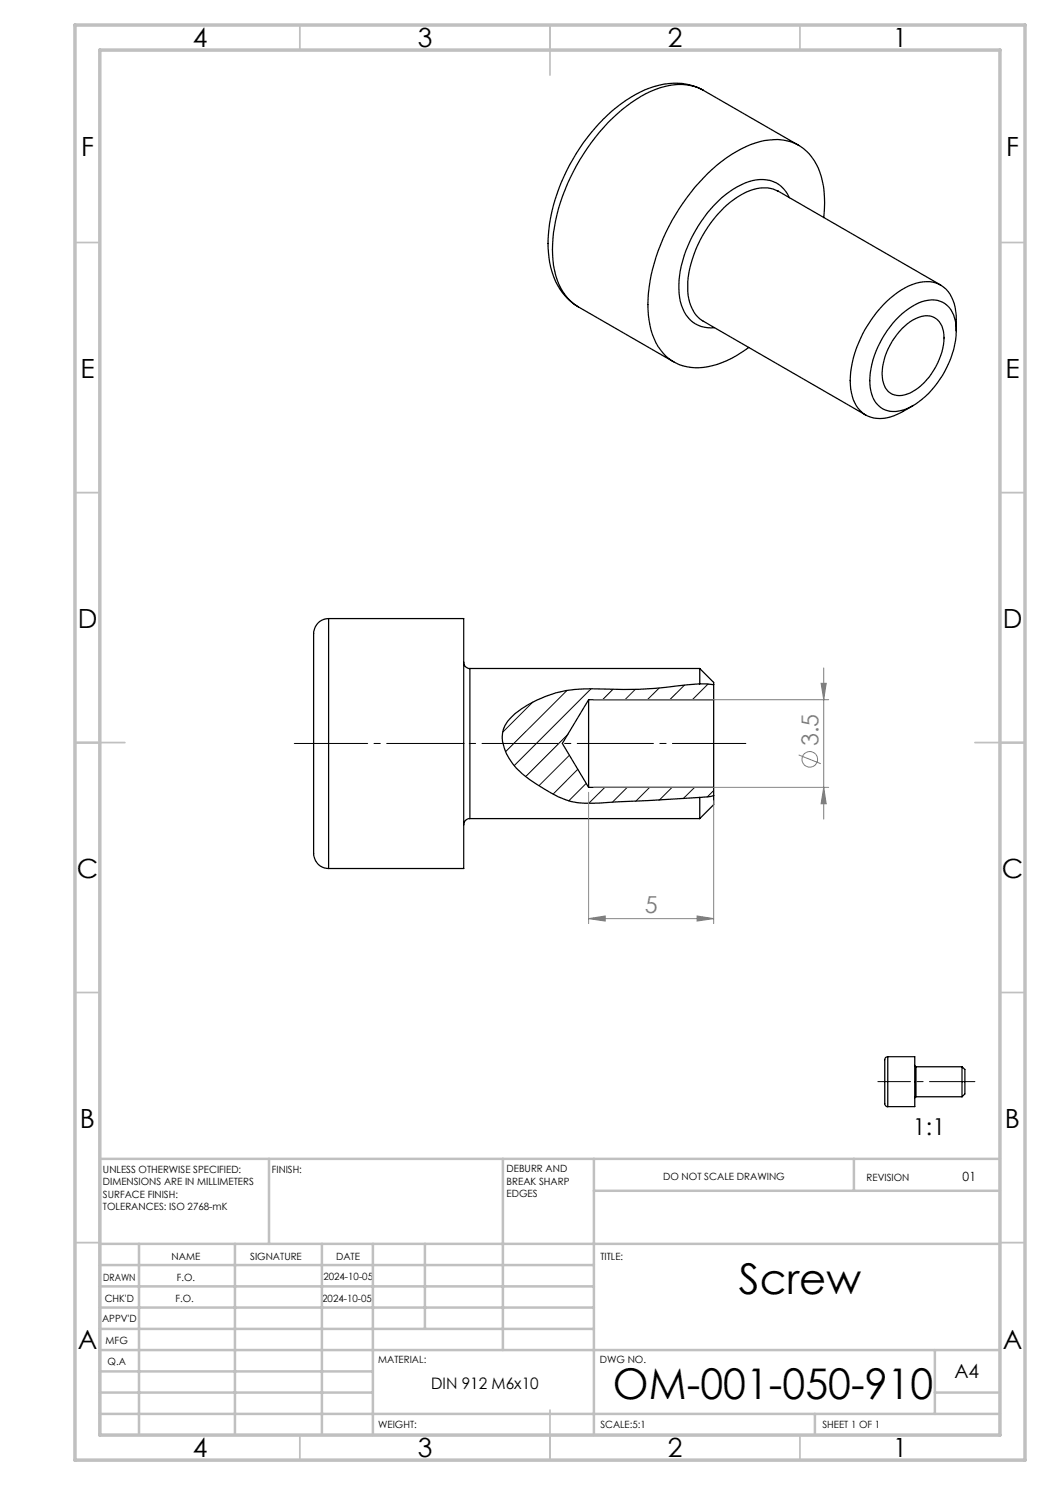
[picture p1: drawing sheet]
<svg xmlns="http://www.w3.org/2000/svg" width="210mm" height="297mm" viewBox="0 0 210 297" stroke-linecap="round" stroke-linejoin="round" font-family="sans-serif">
<g fill="none" stroke="#000" stroke-width=".2">
<path d="M113.4 138.1l-12.3 12.3M118.2 137.8l-15.4 15.3M122.6 137.9l-2.1 2M127 137.9l-2 2M131.8 137.6l-2.3 2.3M136.9 137.1l-3 2.8M141.6 136.8l-3.1 3.1M106.6 140.4l-6.1 6.1M113.6 146.9l-8.5 8.4M113.9 151.1l-6.1 6M115.6 153.8l-5 5M117.3 156.7l-3.6 3.5"/>
<path d="M121 157.5l-3.2 3.1M125.4 157.5l-2.9 2.9M129.9 157.5l-2.8 2.8M134.4 157.5l-2.6 2.6M138.9 157.5l-2.3 2.2M142.7 158.1l-1.2 1.3"/>
</g>
<g fill="none" stroke="#000" stroke-width=".25">
<path d="M140.7 18.1a12.9 12.9 0 0 0-11.7-.1 33.9 33.9 0 0 0-15.7 16.1 30.9 30.9 0 0 0-3.4 18.4 12.5 12.5 0 0 0 5.8 8.9M140.7 18.1a10.9 10.9 0 0 0-9.7-.2 32.4 32.4 0 0 0-14.3 12.9 36.6 36.6 0 0 0-6.2 19.1 13.4 13.4 0 0 0 4.2 10.8l1 .7M140.7 18.1l19 11M157.9 39.5a6 6 0 0 0-7.4-3.4 18.9 18.9 0 0 0-10.3 8.2 23.2 23.2 0 0 0-4.4 14.4 7 7 0 0 0 4.4 6.6l1.3 .2h1.4M164.7 43.5a17.5 17.5 0 0 0-1.8-11.3 9.1 9.1 0 0 0-10-4.1 25 25 0 0 0-13.1 8.4 39.3 39.3 0 0 0-10.2 23.3 14.9 14.9 0 0 0 3 10.8 9.8 9.8 0 0 0 10.8 2.3l2.9-1.2 3.5-2.2M188.1 57l-32.5-18.8a7.3 7.3 0 0 0-7.1 .6 23.5 23.5 0 0 0-10.9 16.8 9.6 9.6 0 0 0 2 7.8l.9 .8 32.6 18.8M115.7 61.4l19.1 11M179.2 64a11.6 11.6 0 0 1 7.1-4 4.8 4.8 0 0 1 4.8 4.3 16.8 16.8 0 0 1-3.6 12.2 13.5 13.5 0 0 1-7.7 5.7 4.6 4.6 0 0 1-5.6-3.9 16.4 16.4 0 0 1 3.2-12.2zM180.4 65.8a7.1 7.1 0 0 1 5.5-2.6 3.7 3.7 0 0 1 2.9 3.7 13.4 13.4 0 0 1-6.8 11.7 3.6 3.6 0 0 1-4.9-1.1 9.5 9.5 0 0 1 .9-8.5l1.4-2zM191.2 66.1a13.3 13.3 0 0 0-.9-6.7 5.6 5.6 0 0 0-7.1-2.7 18.6 18.6 0 0 0-9.6 8.3 19.8 19.8 0 0 0-3.3 13.6 5.7 5.7 0 0 0 7.8 4.8l2.2-.9 2.3-1.4M65.7 123.7a3.3 3.3 0 0 0-3 4v36a52.6 52.6 0 0 0 .2 7.9 2.89 2.89 0 0 0 2.8 2.1M65.7 123.7h27v50h-27"/>
<path d="M65.7 123.7v50M92.7 132.5a1.21 1.21 0 0 0 1.3 1.2M94 133.7v30M94 133.7h45.9M117.7 139.9v17.6M117.7 139.9h25M117.7 139.9l-5.2 8.8 5.2 8.8M139.9 133.7v3.1M139.9 136.8l-2.2 .1a93.8 93.8 0 0 1-19.4 .9 22.8 22.8 0 0 0-16 5.6 5.3 5.3 0 0 0-1.5 6.1 13.3 13.3 0 0 0 6.4 7.3 19.9 19.9 0 0 0 8.3 3.7l4.4 .1 20-1.1M139.9 133.7l2.8 2.8v.4M139.9 136.8l2.8 .1M142.7 139.9v17.6"/>
<path d="M142.7 136.9v3M117.7 157.5h25M139.9 159.5v4.2M142.7 159.1v1.8l-2.8 2.8M142.7 159.1l-2.8 .4M142.7 157.5v1.6M94 163.7a1.21 1.21 0 0 0-1.3 1.3M94 163.7h45.9M177.6 211.3a1.13 1.13 0 0 0-.6 1.5v7.2a1.09 1.09 0 0 0 .5 1.3h.1M177.6 211.3h5.4v10h-5.4M177.6 211.3v10M183 213.1l.2 .3"/>
<path d="M183.2 219.4l-.2 .2M183.2 213.4v6M183.2 219.4h9.2M183.2 213.4h9.2M192.4 213.4v6M192.4 213.4l.6 .5v4.9l-.6 .6"/>
</g>
<g fill="none" stroke="#808080" stroke-width=".2">
<path d="M118.7 139.9h47M164.2 136.7h1l-.5 3.2zM164.7 133.6v30.2M117.7 158.5v26.2M118.7 157.5h47M159.7 151l4.5 1.7M164.7 157.5l.5 3.3h-1zM142.7 160.1v24.6M117.7 183.7l3.3-.5v1zM117.7 183.7h25M139.4 183.2l3.3 .5-3.3 .5z"/>
<circle cx="162" cy="151.9" r="1.55"/>
</g>
<path d="M58.9 148.7h90.3" fill="none" stroke="#000" stroke-width=".2" stroke-dasharray="15.2 1.3 1.3 1.3" stroke-dashoffset=".6"/>
<path d="M192.4 216.3h2.6" fill="none" stroke="#000" stroke-width=".2" stroke-dasharray="15.2 1.3 1.3 1.3"/>
<path d="M192.4 216.3h-16.8" fill="none" stroke="#000" stroke-width=".2" stroke-dasharray="15.2 1.3 1.3 1.3" stroke-dashoffset="8.7"/>
<g fill="none" stroke="#c0c0c0" stroke-width=".35">
<path d="M60 5v5M110 5v10M160 5v5M15 48.5h5M200 48.5h5M15 98.5h5M200 98.5h5M15 148.5h10M195 148.5h10M15 198.5h5M200 198.5h5M15 248.5h5"/>
<path d="M200 248.5h5M60 287v5M110 282v10M160 287v5"/>
</g>
<g fill="none" stroke="#c0c0c0" stroke-width=".5">
<path d="M53.8 231.8v17M100.6 231.8v38.2M118.8 231.8v55.2M118.8 238.2h81.2M170.8 231.8v6.4M200 231.8h-180v55.2M20 248.8h180M20 257.3h98.8M20 253h98.8M27.8 248.8v38.2M47 248.8v38.2M64.4 248.8v38.2"/>
<path d="M74.6 248.8v38.2M85 248.8v17M20 265.8h98.8M20 261.5h98.8M20 278.5h54.6M20 274.3h54.6M20 270h180M187 278.5h13M187 270v12.8M20 282.8h180M163 282.8v4.2"/>
</g>
<path d="M15 5h190v287h-190zM20 10h180v277h-180z" fill="none" stroke="#c0c0c0" stroke-width=".7"/>
<g fill="#808080">
<path d="M164.7 157.5l.5 3.3h-1zM164.2 136.7h1l-.5 3.2z"/>
<path d="M117.7 183.7l3.3-.5v1zM139.4 183.2l3.3 .5-3.3 .5z"/>
</g>
<g font-size="8.5">
<text x="147.8" y="258.8">Screw</text>
<text x="122.6" y="279.7">OM-001-050-910</text>
</g>
<g font-size="5.3">
<text x="38.5" y="9.5">4</text>
<text x="83.5" y="9.5">3</text>
<text x="133.6" y="9.5">2</text>
<text x="178.6" y="9.5">1</text>
<text x="16.2" y="31.3">F</text>
<text x="201.2" y="31.3">F</text>
<text x="16.1" y="75.5">E</text>
<text x="201.1" y="75.5">E</text>
<text x="15.5" y="125.5">D</text>
<text x="200.5" y="125.5">D</text>
<text x="15.4" y="175.5">C</text>
<text x="200.4" y="175.5">C</text>
<text x="16" y="225.5">B</text>
<text x="201" y="225.5">B</text>
<text x="15.5" y="269.8">A</text>
<text x="200.5" y="269.8">A</text>
<text x="38.5" y="291.5">4</text>
<text x="83.5" y="291.5">3</text>
<text x="133.6" y="291.5">2</text>
<text x="178.6" y="291.5">1</text>
</g>
<g font-size="4.7" fill="#808080">
<text x="163.7" y="149.3" transform="rotate(-90 163.7 149.3)">3.5</text>
<text x="129" y="182.7">5</text>
</g>
<text font-size="4.7" x="182.6" y="227">1:1</text>
<text font-size="3.9" x="190.9" y="275.5">A4</text>
<text font-size="3.2" x="86.2" y="277.9">DIN 912 M6x10</text>
<text font-size="2.5" x="192.5" y="236.1">01</text>
<g font-size="2">
<text x="20.6" y="234.6">UNLESS OTHERWISE SPECIFIED:</text>
<text x="20.6" y="237.1">DIMENSIONS ARE IN MILLIMETERS</text>
<text x="20.6" y="239.6">SURFACE FINISH:</text>
<text x="54.4" y="234.6">FINISH:</text>
<text x="101.3" y="234.5">DEBURR AND</text>
<text x="101.3" y="237">BREAK SHARP</text>
<text x="101.3" y="239.5">EDGES</text>
<text x="132.6" y="236">DO NOT SCALE DRAWING</text>
<text x="173.3" y="236.2">REVISION</text>
<text x="20.6" y="242.1">TOLERANCES: ISO 2768-mK</text>
<text x="34.3" y="252">NAME</text>
<text x="50" y="251.9">SIGNATURE</text>
<text x="67.2" y="251.9">DATE</text>
<text x="120.1" y="251.9">TITLE:</text>
<text x="20.6" y="256.1">DRAWN</text>
<text x="35.3" y="256.1">F.O.</text>
<text x="64.7" y="255.9">2024-10-05</text>
<text x="20.9" y="260.3">CHK'D</text>
<text x="35.1" y="260.3">F.O.</text>
<text x="64.4" y="260.3">2024-10-05</text>
<text x="20.4" y="264.4">APPV'D</text>
<text x="21.1" y="268.8">MFG</text>
<text x="21.5" y="273">Q.A</text>
<text x="75.6" y="272.5">MATERIAL:</text>
<text x="120" y="272.5">DWG NO.</text>
<text x="75.6" y="285.5">WEIGHT:</text>
<text x="120.1" y="285.6">SCALE:5:1</text>
<text x="164.5" y="285.6">SHEET 1 OF 1</text>
</g>
</svg>
